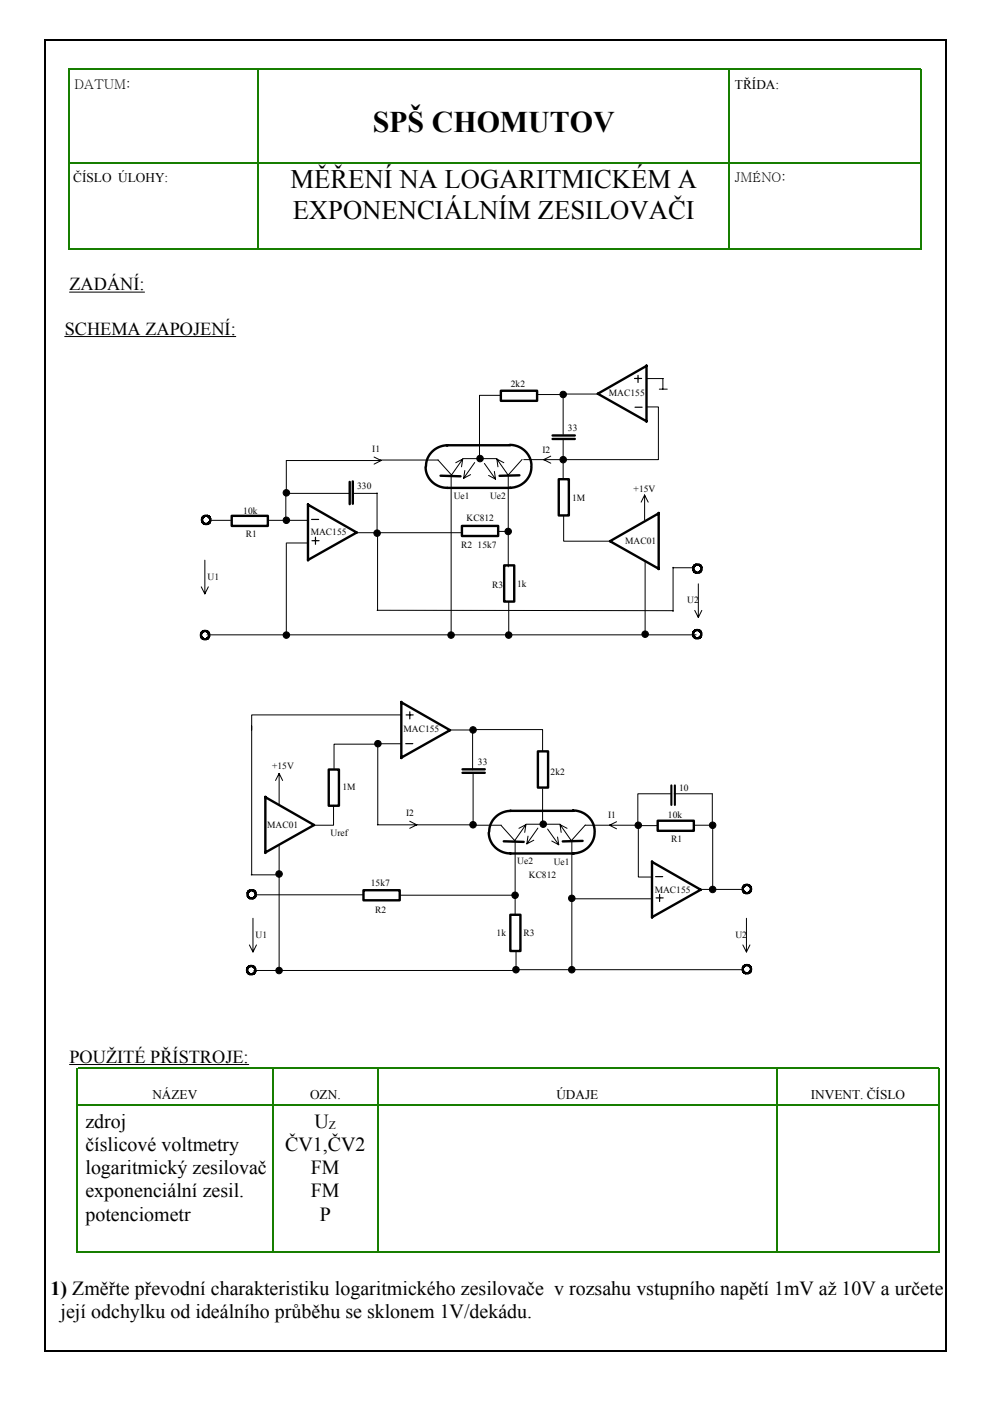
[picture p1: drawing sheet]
<svg xmlns="http://www.w3.org/2000/svg" width="210mm" height="297mm" viewBox="0 0 210 297" stroke-linecap="round" stroke-linejoin="round" font-family="sans-serif">
<path d="M54.7 14.6v38M154.6 14.6v38M14.5 34.5h180.5M195.3 52.8h-180.8v-38.2h180.7v38.4M16.3 226.4v39.2M16.5 226.4h182.5M16.5 234.3h182.5M57.8 226.6v38.7M80.1 226.6v38.7M164.6 226.6v38.7M199.1 226.4v39.2M16.1 265.4h183.2" fill="none" stroke="#177e00" stroke-width=".36"/>
<path d="M13.7 71.4h36.3M14.7 61.9h15.9M14.7 225.7h38" fill="none" stroke="#000" stroke-width=".21"/>
<path d="M31.7 73.8h152.5v66.3h-152.5z" fill="#fff"/>
<g fill="none" stroke="#000" stroke-width=".51">
<path d="M137.1 77.5v11.9M137.1 77.6l-10.4 5.9 10.4 5.8M90.2 99l.3 1.5 .7 1.2 1.1 1 1.5 .6 14.4 .1M94.7 94.4h13.5M94.9 94.4l-1.6 .3-1.6 1-.6 .7-.5 .9-.3 1.5M106.2 82.8h7.7v2.2h-7.7zM108.1 94.3l1.7 .3 1.4 .9 1.2 1.6 .3 1.6M112.7 99l-.1 1-.4 .9-.9 1.3-1.5 .9-1.7 .3M117.2 92.3h4.7M117.2 93.1h4.7M49.1 109.4h7.7v2.1h-7.7zM65.3 106.9v11.9"/>
<path d="M65.3 107l10.3 5.9-10.3 5.8M74.1 102.2v4.7M74.8 102.1v4.7M93.4 100.9l4.2 .1M97.9 111.5h7.7v2.1h-7.7zM106.9 119.9h2.1v7.7h-2.1zM110.1 100.8l-4.2 .1M118.5 101.6h2.1v7.7h-2.1zM139.7 108.7v12M139.7 108.8l-10.4 5.9 10.4 5.9"/>
<circle cx="43.7" cy="110.2" r=".89"/>
<circle cx="43.5" cy="134.7" r=".89"/>
<circle cx="147.8" cy="134.4" r=".89"/>
<circle cx="147.9" cy="120.6" r=".89"/>
</g>
<g fill="none" stroke="#000" stroke-width=".21">
<path d="M79.3 96.9l1.5 .7h-20.1v6.9M80.6 97.5h12.3M80.8 97.6l-1.5 .8M92.9 97.5l3 3.4M96.6 98.1l1.5-.8-2.3 3.4M98.1 97.3l-.2 1.7M98.1 97.2h3.7M98.6 99.8l-.3 1.6M100.6 98.1l-2.3 3.3 1.5-.8M102.2 97.2h3.1M102.7 98.3l2.4 3.3-.3-1.7M105.3 97.3l1.5 .8"/>
<path d="M105.6 99l-.3-1.7 2.4 3.4M106.2 83.8h-4.5v13.2M110.7 97.4l-3 3.4M111 97.5h8.1M114 83.7h5.4M116.8 96.7l-1.5 .8 1.5 .7M119.4 84v8.1M119.4 93.1v4.4M119.4 98.2v3.4M120.1 83.5h6.8M137.2 86.3h2.4v11.2h-19.8M137.2 80.3h3.4"/>
<path d="M139.8 82.5h1.7M140.5 80.3v2.2M43.4 118.8v7.1l.8-1.5M44.6 110.3h4.3M57 110.3h3.7M60.6 104.4v5.5M60.6 104.6h13.4M60.7 115.1v19.6M60.8 115.1h4.5M61.2 110.3h4M75 104.6h4.9M75.3 112.9h22.6"/>
<path d="M79.9 104.5v8.6M80.1 113.6v15.8M95.7 100.8v33.8M103.6 100.8l1.5 .8M105.5 112.7h2.4M107.8 100.8v11.9M107.8 112.9v7.3M119.5 109.4v5.3h10.2M136.7 105v5.2M136.7 105l.7 1.5M136.7 105l-.8 1.5M136.8 119.2v15.3"/>
<path d="M42.7 124.4l.7 1.5M43.9 134.6h103.7M79.9 129.4l62.8 .1M107.9 127.5v7.1M142.7 120.4h4.2M142.7 120.3v9.4M147.3 129.4l.8 1.5M148.1 123.8v7.1l.7-1.5"/>
</g>
<g fill="#000" stroke="#000" stroke-width=".21">
<circle cx="101.8" cy="97.2" r=".69"/>
<circle cx="119.4" cy="83.6" r=".69"/>
<circle cx="119.4" cy="97.5" r=".69"/>
<circle cx="60.7" cy="110.3" r=".69"/>
<circle cx="60.7" cy="104.5" r=".69"/>
<circle cx="80" cy="113" r=".69"/>
<circle cx="107.7" cy="112.7" r=".69"/>
<circle cx="60.7" cy="134.6" r=".69"/>
<circle cx="95.6" cy="134.6" r=".69"/>
<circle cx="107.9" cy="134.6" r=".69"/>
<circle cx="136.8" cy="134.5" r=".69"/>
</g>
<path d="M135.3 79.6v1.5M134.5 80.2h1.5M134.6 86.3h1.5M66.1 110.1h1.5M66.1 114.6h1.5M66.9 113.9v1.5" fill="none" stroke="#000" stroke-width=".25"/>
<path d="M26.5 145.5h148.3v64.3h-148.3z" fill="#fff"/>
<g fill="none" stroke="#000" stroke-width=".51">
<path d="M85.1 148.8v11.9M85.1 148.9l10.3 5.9-10.3 5.8M114 159.3h2.2v7.7h-2.2zM56.3 168.9v11.9M56.3 169l10.3 5.9-10.3 5.8M69.7 163.2h2.2v7.6h-2.2zM98.1 163.1h4.7M98.1 163.9h4.7M103.6 176.5l.3 1.6 .7 1.1 1.1 1 1.5 .6 14.4 .2M106.8 178.4l4.2 .1M108.1 171.9h13.5M108.3 171.9l-1.6 .3-1.6 1-.6 .7-.5 .9-.3 1.5"/>
<path d="M121.5 171.8l1.7 .3 1.4 .9 1.2 1.6 .3 1.7M123.5 178.3l-4.2 .1M126.1 176.5l-.1 1-.4 .9-.9 1.3-1.5 .9-1.7 .3M139.4 174h7.7v2.1h-7.7zM77.1 188.7h7.7v2.2h-7.7zM108.2 194h2.1v7.6h-2.1zM138.2 182.6v12M138.2 182.7l10.4 5.9-10.4 5.9"/>
<circle cx="53.4" cy="189.6" r=".88"/>
<circle cx="158.4" cy="188.5" r=".88"/>
<circle cx="53.3" cy="205.7" r=".88"/>
<circle cx="158.4" cy="205.5" r=".88"/>
</g>
<g fill="none" stroke="#000" stroke-width=".21">
<path d="M53.4 153.9v31.6M79.5 157.8h-8.7v5.1M80.1 158.2v16.7M80.1 157.7h4.9M85 151.6h-31.6v3.2M95.5 154.8h4.8M100.2 155.3v7.9M100.9 154.7h14.1v4.5M58.4 165.5l.8-1.5v6.7M59.2 164l.7 1.5M59.2 179.3v6M70.7 170.7v4.3h-4"/>
<path d="M86.9 174.1l1.5 .8h-8.4M100.3 174.9h-11.9l-1.5 .7M100.3 164v10.7M101 175h5.3M106.3 175l3 3.4M109.2 178.2v11.6h-24.5M110 175.6l1.5-.8-2.3 3.4M111.5 174.8l-.2 1.7M111.5 174.8h3.7M112 177.3l-.3 1.6M114 175.6l-2.3 3.3 1.5-.8M115 167.3v7.1"/>
<path d="M115.6 174.8h3.1M116.1 175.8l2.4 3.3-.3-1.6M117 178.3l1.5 .8M118.7 174.8l1.5 .8M119 176.5l-.3-1.7 2.4 3.4M121.2 178.4v12.1M124.1 175h11.2M124.1 174.9l-3 3.4M130.7 174.2l-1.5 .8 1.5 .7M135.3 175.8v10.1h2.8M135.7 175h3.6M142.2 168.3h-7v6.6"/>
<path d="M142.9 168.3h8.1v6.7M147.1 175h4M151.1 175.2v13.4M53.3 185.5h5.3M53.6 194.7v7.1l.8-1.5M54 189.7h23M59.2 185.8v20M109.2 190.6v3.4M121.2 190.9v14.6M121.7 190.6h16.3M148.5 188.6h2.4M151.7 188.6h6"/>
<path d="M158.3 194.7v7.1l.7-1.5M52.9 200.3l.7 1.5M53.8 205.8h55.6M109.4 201.7v3.9M109.7 205.6h11.5M121.5 205.6h36.1M157.5 200.3l.8 1.5"/>
</g>
<g fill="#000" stroke="#000" stroke-width=".21">
<circle cx="80.1" cy="157.7" r=".69"/>
<circle cx="100.3" cy="154.8" r=".69"/>
<circle cx="100.3" cy="174.9" r=".69"/>
<circle cx="115.2" cy="174.7" r=".69"/>
<circle cx="135.3" cy="175" r=".69"/>
<circle cx="151.1" cy="175" r=".69"/>
<circle cx="59.2" cy="185.3" r=".69"/>
<circle cx="109.2" cy="189.8" r=".69"/>
<circle cx="121.2" cy="190.5" r=".69"/>
<circle cx="151.1" cy="188.6" r=".69"/>
<circle cx="59.2" cy="205.8" r=".69"/>
<circle cx="109.4" cy="205.6" r=".69"/>
<circle cx="121.2" cy="205.6" r=".69"/>
</g>
<path d="M142.3 166.5v4.2M143.1 166.5v4.2" fill="none" stroke="#000" stroke-width=".44"/>
<path d="M86 157.7h1.5M86.1 151.6h1.5M86.9 150.9v1.5M139 185.9h1.5M139.1 190.4h1.5M139.8 189.6v1.5" fill="none" stroke="#000" stroke-width=".25"/>
<path d="M9.3 8.5h191.4M9.5 8.3v278.4M200.5 8.3v278.4M9.3 286.5h191.4" fill="none" stroke="#000" stroke-width=".36"/>
<text font-size="6.3" x="79" y="28">SPŠ CHOMUTOV</text>
<g font-size="5.7">
<text x="61.6" y="39.9">MĚŘENÍ NA LOGARITMICKÉM A</text>
<text x="62.1" y="46.4">EXPONENCIÁLNÍM ZESILOVAČI</text>
</g>
<g font-size="4.2">
<text x="18.1" y="239.1">zdroj</text>
<text x="66.7" y="239.1">U</text>
<text x="18.1" y="244">číslicové voltmetry</text>
<text x="60.5" y="244">ČV1,ČV2</text>
<text x="18.1" y="248.9">logaritmický zesilovač</text>
<text x="65.9" y="248.9">FM</text>
<text x="18.1" y="253.9">exponenciální zesil.</text>
<text x="65.9" y="253.9">FM</text>
<text x="18.1" y="258.8">potenciometr</text>
<text x="67.8" y="258.8">P</text>
<text x="10.7" y="274.6">1) Změřte převodní charakteristiku logaritmického zesilovače v rozsahu vstupního napětí 1mV až 10V a určete</text>
<text x="12.8" y="279.5">její odchylku od ideálního průběhu se sklonem 1V/dekádu.</text>
</g>
<g font-size="3.9">
<text x="14.7" y="61.5">ZADÁNÍ:</text>
<text x="13.7" y="70.9">SCHEMA ZAPOJENÍ:</text>
<text x="14.7" y="225.3">POUŽITÉ PŘÍSTROJE:</text>
</g>
<g font-size="2.8">
<text x="15.8" y="18.8">DATUM:</text>
<text x="155.8" y="18.8">TŘÍDA:</text>
<text x="15.5" y="38.7">ČÍSLO ÚLOHY:</text>
<text x="155.8" y="38.7">JMÉNO:</text>
<text x="32.3" y="232.9">NÁZEV</text>
<text x="65.7" y="232.9">OZN.</text>
<text x="118" y="232.9">ÚDAJE</text>
<text x="171.9" y="232.9">INVENT. ČÍSLO</text>
</g>
<text font-size="2.5" x="69.7" y="239.4">Z</text>
<g font-size="2">
<text x="108.3" y="82">2k2</text>
<text x="129.1" y="83.9">MAC155</text>
<text x="78.9" y="95.9">I1</text>
<text x="120.4" y="91.4">33</text>
<text x="115" y="96.1">I2</text>
<text x="75.7" y="103.7">330</text>
<text x="96.2" y="105.7">Ue1</text>
<text x="103.9" y="105.7">Ue2</text>
<text x="121.3" y="106.3">1M</text>
<text x="134.3" y="104.3">+15V</text>
<text x="51.6" y="108.9">10k</text>
<text x="52.2" y="113.9">R1</text>
<text x="65.9" y="113.5">MAC155</text>
<text x="98.9" y="110.4">KC812</text>
<text x="97.8" y="116.1">R2</text>
<text x="101.3" y="116.1">15k7</text>
<text x="132.6" y="115.3">MAC01</text>
<text x="44" y="122.9">U1</text>
<text x="104.4" y="124.7">R3</text>
<text x="109.6" y="124.5">1k</text>
<text x="145.7" y="127.9">U2</text>
<text x="85.6" y="155.2">MAC155</text>
<text x="57.7" y="163">+15V</text>
<text x="72.6" y="167.4">1M</text>
<text x="101.3" y="162.2">33</text>
<text x="116.7" y="164.4">2k2</text>
<text x="144" y="167.6">10</text>
<text x="86.1" y="173">I2</text>
<text x="128.9" y="173.5">I1</text>
<text x="141.6" y="173.5">10k</text>
<text x="56.6" y="175.6">MAC01</text>
<text x="70.1" y="177.1">Uref</text>
<text x="142.3" y="178.5">R1</text>
<text x="109.7" y="183.2">Ue2</text>
<text x="117.4" y="183.4">Ue1</text>
<text x="78.6" y="187.9">15k7</text>
<text x="112.1" y="186.2">KC812</text>
<text x="138.8" y="189.3">MAC155</text>
<text x="79.5" y="193.5">R2</text>
<text x="54.2" y="198.8">U1</text>
<text x="105.3" y="198.5">1k</text>
<text x="111" y="198.4">R3</text>
<text x="155.9" y="198.8">U2</text>
</g>
</svg>
